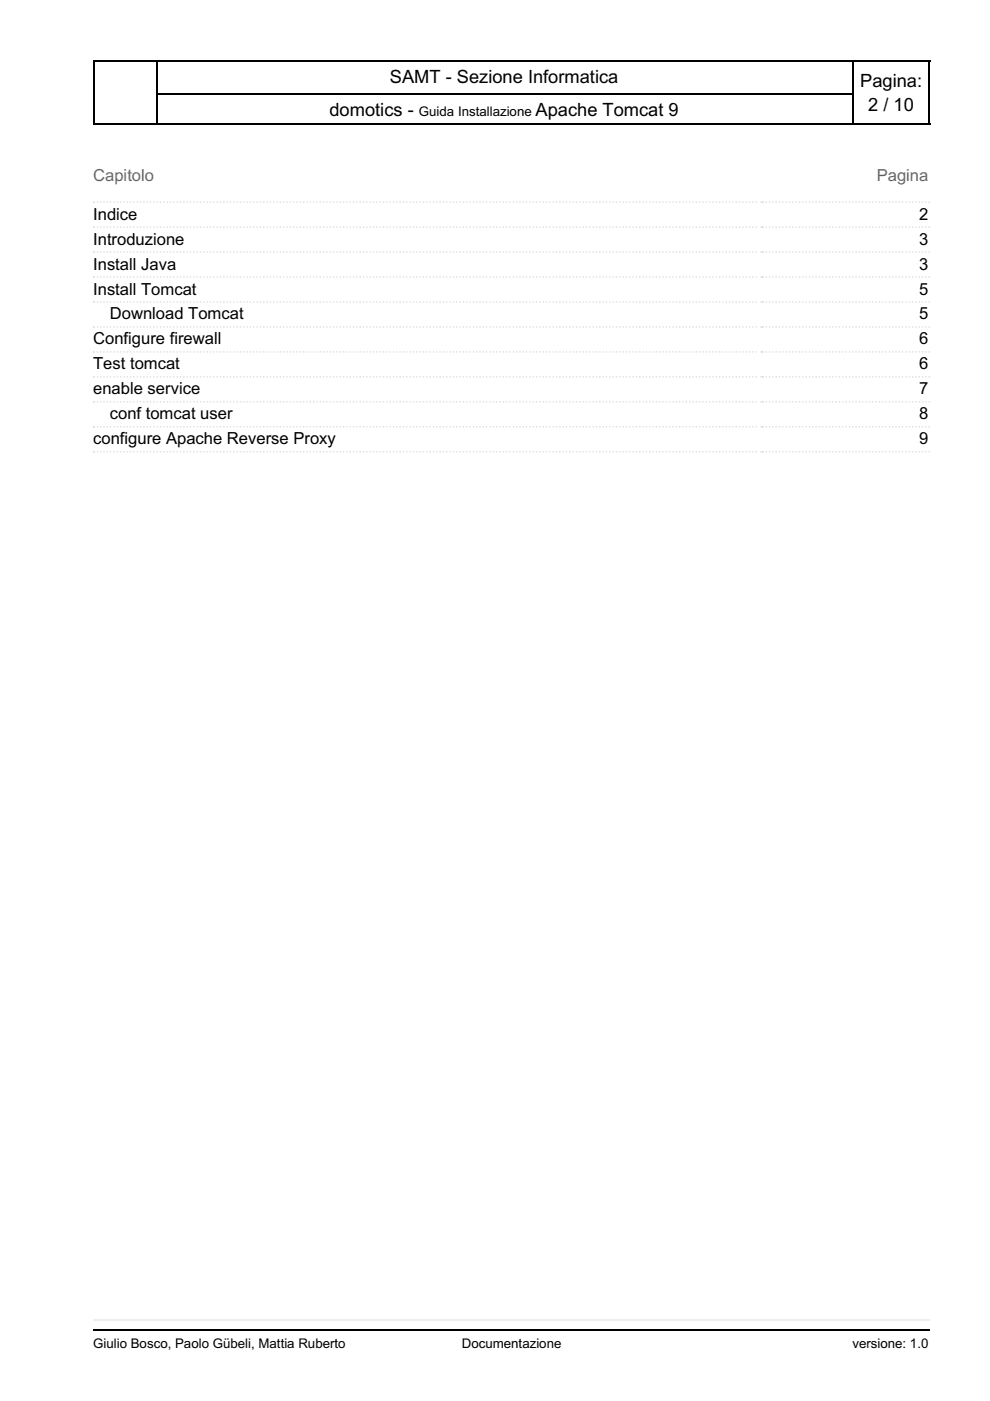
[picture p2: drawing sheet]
<svg xmlns="http://www.w3.org/2000/svg" width="210mm" height="297mm" viewBox="0 0 210 297" stroke-linecap="round" stroke-linejoin="round" font-family="sans-serif">
<path d="M19.8 12.9h177.4M19.8 19.9h177.4M19.8 26.3h177.4" fill="none" stroke="#000" stroke-width=".35"/>
<path d="M19.8 12.7h13.7v13.8h-13.7z" fill="#fff"/>
<path d="M19.8 12.9h13.7M19.9 12.7v13.8M33.3 12.7v13.8M19.8 26.3h13.7" fill="none" stroke="#000" stroke-width=".35"/>
<path d="M180.6 12.7h16.6v13.8h-16.6z" fill="#fff"/>
<path d="M180.6 12.9h16.6M180.8 12.7v13.8M197 12.7v13.8M180.6 26.3h16.6" fill="none" stroke="#000" stroke-width=".35"/>
<g fill="#fff">
<path d="M9.9 276.9h190.1v10.3h-190.1z"/>
<path d="M16.2 279.8h181v4.5h-181z"/>
</g>
<path d="M19.8 279.9h177.4" fill="none" stroke="#eee" stroke-width=".35"/>
<path d="M19.8 282h177.4" fill="none" stroke="#000" stroke-width=".35"/>
<g fill="#fff">
<path d="M9.9 30h190.1v246.9h-190.1z"/>
<path d="M16.2 29.9h181v247.1h-181z"/>
</g>
<g fill="#ddd">
<circle cx="19.9" cy="42.9" r=".18"/>
<circle cx="161.4" cy="42.9" r=".18"/>
</g>
<path d="M19.9 42.9h141.1" fill="none" stroke="#ddd" stroke-width=".35" stroke-dasharray="0 .7"/>
<g fill="#ddd">
<circle cx="161.7" cy="42.9" r=".18"/>
<circle cx="197" cy="42.9" r=".18"/>
</g>
<path d="M161.7 42.9h35" fill="none" stroke="#ddd" stroke-width=".35" stroke-dasharray="0 .7"/>
<g fill="#ddd">
<circle cx="19.9" cy="48.2" r=".18"/>
<circle cx="161.4" cy="48.2" r=".18"/>
</g>
<path d="M19.9 48.2h141.1" fill="none" stroke="#ddd" stroke-width=".35" stroke-dasharray="0 .7"/>
<g fill="#ddd">
<circle cx="161.7" cy="48.2" r=".18"/>
<circle cx="197" cy="48.2" r=".18"/>
</g>
<path d="M161.7 48.2h35" fill="none" stroke="#ddd" stroke-width=".35" stroke-dasharray="0 .7"/>
<g fill="#ddd">
<circle cx="19.9" cy="53.4" r=".18"/>
<circle cx="161.4" cy="53.4" r=".18"/>
</g>
<path d="M19.9 53.4h141.1" fill="none" stroke="#ddd" stroke-width=".35" stroke-dasharray="0 .7"/>
<g fill="#ddd">
<circle cx="161.7" cy="53.4" r=".18"/>
<circle cx="197" cy="53.4" r=".18"/>
</g>
<path d="M161.7 53.4h35" fill="none" stroke="#ddd" stroke-width=".35" stroke-dasharray="0 .7"/>
<g fill="#ddd">
<circle cx="19.9" cy="58.7" r=".18"/>
<circle cx="161.4" cy="58.7" r=".18"/>
</g>
<path d="M19.9 58.7h141.1" fill="none" stroke="#ddd" stroke-width=".35" stroke-dasharray="0 .7"/>
<g fill="#ddd">
<circle cx="161.7" cy="58.7" r=".18"/>
<circle cx="197" cy="58.7" r=".18"/>
</g>
<path d="M161.7 58.7h35" fill="none" stroke="#ddd" stroke-width=".35" stroke-dasharray="0 .7"/>
<g fill="#ddd">
<circle cx="19.9" cy="64" r=".18"/>
<circle cx="161.4" cy="64" r=".18"/>
</g>
<path d="M19.9 64h141.1" fill="none" stroke="#ddd" stroke-width=".35" stroke-dasharray="0 .7"/>
<g fill="#ddd">
<circle cx="161.7" cy="64" r=".18"/>
<circle cx="197" cy="64" r=".18"/>
</g>
<path d="M161.7 64h35" fill="none" stroke="#ddd" stroke-width=".35" stroke-dasharray="0 .7"/>
<g fill="#ddd">
<circle cx="19.9" cy="69.3" r=".18"/>
<circle cx="161.4" cy="69.3" r=".18"/>
</g>
<path d="M19.9 69.3h141.1" fill="none" stroke="#ddd" stroke-width=".35" stroke-dasharray="0 .7"/>
<g fill="#ddd">
<circle cx="161.7" cy="69.3" r=".18"/>
<circle cx="197" cy="69.3" r=".18"/>
</g>
<path d="M161.7 69.3h35" fill="none" stroke="#ddd" stroke-width=".35" stroke-dasharray="0 .7"/>
<g fill="#ddd">
<circle cx="19.9" cy="74.6" r=".18"/>
<circle cx="161.4" cy="74.6" r=".18"/>
</g>
<path d="M19.9 74.6h141.1" fill="none" stroke="#ddd" stroke-width=".35" stroke-dasharray="0 .7"/>
<g fill="#ddd">
<circle cx="161.7" cy="74.6" r=".18"/>
<circle cx="197" cy="74.6" r=".18"/>
</g>
<path d="M161.7 74.6h35" fill="none" stroke="#ddd" stroke-width=".35" stroke-dasharray="0 .7"/>
<g fill="#ddd">
<circle cx="19.9" cy="79.9" r=".18"/>
<circle cx="161.4" cy="79.9" r=".18"/>
</g>
<path d="M19.9 79.9h141.1" fill="none" stroke="#ddd" stroke-width=".35" stroke-dasharray="0 .7"/>
<g fill="#ddd">
<circle cx="161.7" cy="79.9" r=".18"/>
<circle cx="197" cy="79.9" r=".18"/>
</g>
<path d="M161.7 79.9h35" fill="none" stroke="#ddd" stroke-width=".35" stroke-dasharray="0 .7"/>
<g fill="#ddd">
<circle cx="19.9" cy="85.2" r=".18"/>
<circle cx="161.4" cy="85.2" r=".18"/>
</g>
<path d="M19.9 85.2h141.1" fill="none" stroke="#ddd" stroke-width=".35" stroke-dasharray="0 .7"/>
<g fill="#ddd">
<circle cx="161.7" cy="85.2" r=".18"/>
<circle cx="197" cy="85.2" r=".18"/>
</g>
<path d="M161.7 85.2h35" fill="none" stroke="#ddd" stroke-width=".35" stroke-dasharray="0 .7"/>
<g fill="#ddd">
<circle cx="19.9" cy="90.5" r=".18"/>
<circle cx="161.4" cy="90.5" r=".18"/>
</g>
<path d="M19.9 90.5h141.1" fill="none" stroke="#ddd" stroke-width=".35" stroke-dasharray="0 .7"/>
<g fill="#ddd">
<circle cx="161.7" cy="90.5" r=".18"/>
<circle cx="197" cy="90.5" r=".18"/>
</g>
<path d="M161.7 90.5h35" fill="none" stroke="#ddd" stroke-width=".35" stroke-dasharray="0 .7"/>
<g fill="#ddd">
<circle cx="19.9" cy="95.8" r=".18"/>
<circle cx="161.4" cy="95.8" r=".18"/>
</g>
<path d="M19.9 95.8h141.1" fill="none" stroke="#ddd" stroke-width=".35" stroke-dasharray="0 .7"/>
<g fill="#ddd">
<circle cx="161.7" cy="95.8" r=".18"/>
<circle cx="197" cy="95.8" r=".18"/>
</g>
<path d="M161.7 95.8h35" fill="none" stroke="#ddd" stroke-width=".35" stroke-dasharray="0 .7"/>
<g font-size="3.9">
<text x="82.7" y="17.6">SAMT - Sezione Informatica</text>
<text x="182.4" y="18.3">Pagina:</text>
<text x="184.1" y="23.6">2 / 10</text>
<text x="69.9" y="24.7">domotics -</text>
<text x="113.5" y="24.7">Apache Tomcat 9</text>
</g>
<g font-size="3.5" fill="#666">
<text x="19.8" y="38.5">Capitolo</text>
<text x="185.9" y="38.5">Pagina</text>
</g>
<g font-size="3.5">
<text x="19.8" y="46.6">Indice</text>
<text x="194.9" y="46.6">2</text>
<text x="19.8" y="51.9">Introduzione</text>
<text x="194.9" y="51.9">3</text>
<text x="19.8" y="57.1">Install Java</text>
<text x="194.9" y="57.1">3</text>
<text x="19.8" y="62.4">Install Tomcat</text>
<text x="194.9" y="62.4">5</text>
<text x="23.3" y="67.7">Download Tomcat</text>
<text x="194.9" y="67.7">5</text>
<text x="19.8" y="73">Configure firewall</text>
<text x="194.9" y="73">6</text>
<text x="19.8" y="78.3">Test tomcat</text>
<text x="19.8" y="83.6">enable service</text>
<text x="194.9" y="78.3">6</text>
<text x="194.9" y="83.6">7</text>
<text x="23.3" y="88.9">conf tomcat user</text>
<text x="194.9" y="88.9">8</text>
<text x="19.8" y="94.2">configure Apache Reverse Proxy</text>
<text x="194.9" y="94.2">9</text>
</g>
<g font-size="2.8">
<text x="88.8" y="24.7">Guida Installazione</text>
<text x="19.8" y="285.7">Giulio Bosco, Paolo Gübeli, Mattia Ruberto</text>
<text x="97.9" y="285.7">Documentazione</text>
<text x="180.7" y="285.7">versione: 1.0</text>
</g>
</svg>
